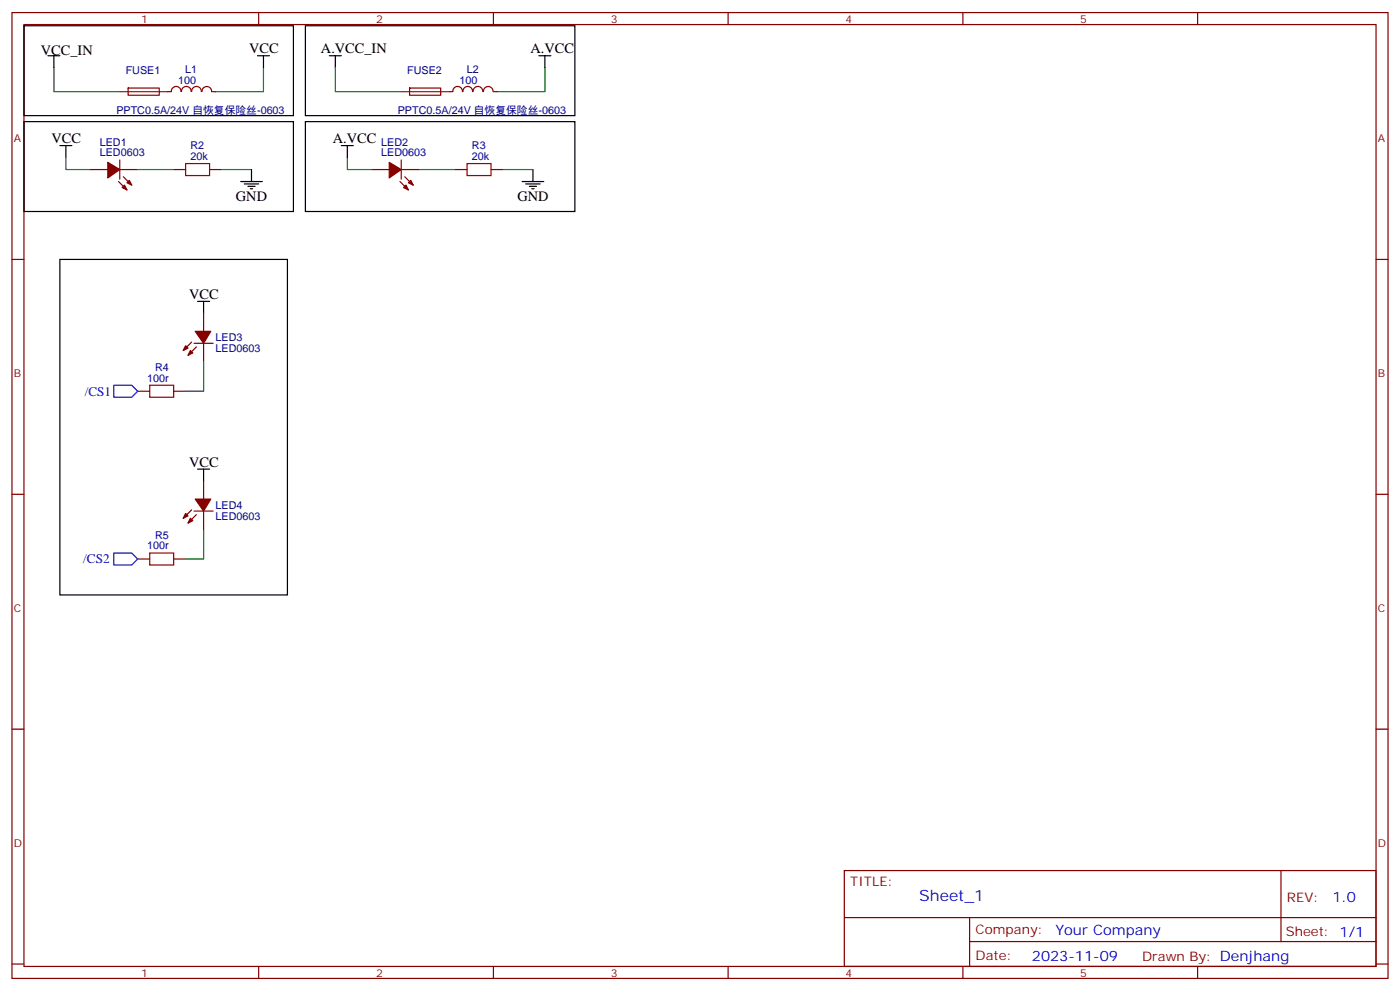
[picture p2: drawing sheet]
<svg xmlns="http://www.w3.org/2000/svg" width="412mm" height="292mm" viewBox="0 0 412 292" stroke-linecap="round" stroke-linejoin="round" font-family="sans-serif">
<g fill="none" stroke="#870000" stroke-width=".35">
<path d="M3.5 3.7h405.4v284.3h-405.4zM7.1 7.2h398.2v277.3h-398.2zM76.2 3.7v3.5M145.3 3.7v3.5M214.5 3.7v3.5M283.6 3.7v3.5M352.8 3.7v3.5M37.8 25.9h9.1v2.1h-9.1zM49.4 27h1M50.5 27a1.41 1.41 0 0 1 1.4-1.6 1.41 1.41 0 0 1 1.4 1.6M53.5 27a1.41 1.41 0 0 1 1.4-1.6 1.41 1.41 0 0 1 1.4 1.6M56.5 27a1.41 1.41 0 0 1 1.4-1.6 1.41 1.41 0 0 1 1.4 1.6"/>
<path d="M59.5 27a1.41 1.41 0 0 1 1.4-1.5 1.41 1.41 0 0 1 1.4 1.5M62.4 27h1.1M120.7 25.9h9.1v2.1h-9.1zM136.2 27a1.41 1.41 0 0 0-1.4-1.6 1.41 1.41 0 0 0-1.4 1.6h-1.1M136.4 27a1.41 1.41 0 0 1 1.4-1.6 1.41 1.41 0 0 1 1.4 1.6M139.4 27a1.41 1.41 0 0 1 1.4-1.6 1.41 1.41 0 0 1 1.4 1.6M142.4 27a1.41 1.41 0 0 1 1.4-1.5 1.41 1.41 0 0 1 1.4 1.5M145.3 27h1.1M26.5 49.9h5.2M34.9 53.4l2.5 2.5M35.3 47.1v5.6M35.3 49.9h5.3"/>
<path d="M36.3 52l2.5 2.5M51.2 49.9h3.5M61.7 49.9h3.6M109.4 49.9h5.3M117.8 53.4l2.5 2.5M118.2 49.9h5.3M118.2 47.1v5.6M119.2 52l2.5 2.5M134.1 49.9h3.5M144.6 49.9h3.6M3.5 76.4h3.6M405.3 76.4h3.6"/>
<path d="M60 92.3v5.2M40.6 115.2h3.5M51.2 115.2h3.5M56.4 100.7l-2.4 2.5M57.1 101.1h5.7M57.9 102.1l-2.5 2.5M60 101.1v5.3M3.5 145.5h3.6M56.4 150.1l-2.4 2.5M57.1 150.5h5.7M57.9 151.5l-2.5 2.5M60 141.6v5.3"/>
<path d="M60 150.5v5.3M405.3 145.5h3.6M40.6 164.6h3.5M51.2 164.6h3.5M3.5 214.7h3.6M405.3 214.7h3.6M248.7 256.3h156.6v28.2h-156.6zM377.3 256.3v20.9M248.7 270.1h156.5M285.6 277.2h119.6M285.6 270.1v14.2M3.5 283.8h3.6"/>
<path d="M76.2 284.5v3.5M145.3 284.5v3.5M214.5 284.5v3.5M283.6 284.5v3.5M352.8 284.5v3.5M405.3 283.8h3.6"/>
</g>
<path d="M35.3 27h14.1M118.2 27h14.1" fill="none" stroke="#8c2424" stroke-width=".35"/>
<path d="M15.9 19.9v7.1h19.4M77.6 19.9v7.1h-14.1M98.8 19.9v7.1h19.4M160.5 19.9v7.1h-14.1M19.4 46.4v3.5h7.1M40.6 49.9h10.6M65.3 49.9h8.8M102.3 46.4v3.5h7.1M123.5 49.9h10.6M148.2 49.9h8.8M60 106.4v8.8h-5.3M60 155.8v8.8h-5.3" fill="none" stroke="#008700" stroke-width=".35"/>
<g fill="none" stroke="#000" stroke-width=".35">
<path d="M7.1 7.6h79.3v26.4h-79.3zM14.1 16.4h3.5M15.9 16.4v3.5M75.8 16.4h3.6M77.6 16.4v3.5M90 7.6h79.3v26.4h-79.3zM97 16.4h3.5M98.8 16.4v3.5M158.7 16.4h3.6M160.5 16.4v3.5M7.1 35.8h79.3v26.5h-79.3zM90 35.8h79.3v26.5h-79.3z"/>
<path d="M17.6 42.9h3.6M19.4 42.9v3.5M70.9 53.4h6.4M72 54.2h4.2M73 54.9h2.1M73.7 55.6h.7M74.1 49.9v3.5M100.5 42.9h3.6M102.3 42.9v3.5M153.8 53.4h6.4M154.9 54.2h4.2M155.9 54.9h2.1"/>
<path d="M156.6 55.6h.7M157 49.9v3.5M17.6 76.4h67.1v98.8h-67.1zM58.2 88.7h3.5M60 88.7v3.6M58.2 138.1h3.5M60 138.1v3.5"/>
</g>
<g fill="#870000" stroke="#870000" stroke-width=".35">
<path d="M31.7 47.8l3.6 2.1-3.6 2.5z"/>
<path d="M36.7 54.5l.7 1.4-1.4-.7z"/>
<path d="M37.4 53.8l.7-.7 .7 1.4z"/>
<path d="M57.5 97.5h4.6l-2.1 3.6z"/>
<path d="M54.7 101.8l.7 .7-1.4 .7z"/>
<path d="M56.1 103.2l.7 .7-1.4 .7z"/>
<path d="M57.5 146.9h4.6l-2.1 3.6z"/>
<path d="M54.7 151.2l.7 .7-1.4 .7z"/>
<path d="M56.1 152.6l.7 .7-1.4 .7z"/>
<path d="M114.7 47.8l3.5 2.1-3.5 2.5z"/>
<path d="M119.6 54.5l.7 1.4-1.4-.7z"/>
<path d="M120.3 53.8l.7-.7 .7 1.4z"/>
</g>
<path d="M54.7 48.2h7v3.5h-7zM137.6 48.2h7v3.5h-7zM44.1 113.4h7.1v3.5h-7.1zM44.1 162.8h7.1v3.5h-7.1z" fill="none" stroke="#a10000" stroke-width=".35"/>
<path d="M33.5 113.4h5.3l1.8 1.8-1.8 1.7h-5.3zM33.5 162.8h5.3l1.8 1.8-1.8 1.7h-5.3z" fill="none" stroke="#00f" stroke-width=".35"/>
<text font-size="4.6" fill="#00f" x="270.8" y="265.3">Sheet_1</text>
<g font-size="4.2">
<text x="12" y="16.1">VCC_IN</text>
<text x="73.4" y="15.7">VCC</text>
<text x="94.5" y="15.7">A.VCC_IN</text>
<text x="156.3" y="15.7">A.VCC</text>
<text x="15.2" y="42.2">VCC</text>
<text x="98.1" y="42.2">A.VCC</text>
<text x="69.5" y="59.1">GND</text>
<text x="152.4" y="59.1">GND</text>
<text x="55.7" y="88">VCC</text>
<text x="55.7" y="137.4">VCC</text>
</g>
<g font-size="4.2" fill="#00f">
<text x="392.5" y="265.6">1.0</text>
<text x="310.9" y="275.1">Your Company</text>
<text x="304" y="282.9">2023-11-09</text>
</g>
<g font-size="3.9" fill="#00f">
<text x="25" y="116.5">/CS1</text>
<text x="24.5" y="165.8">/CS2</text>
</g>
<g font-size="3.9" fill="#800">
<text x="250.5" y="260.9">TITLE:</text>
<text x="379.1" y="265.6">REV:</text>
<text x="287.4" y="275.1">Company:</text>
<text x="378.7" y="275.7">Sheet: 1/1</text>
<text x="287.4" y="282.8">Date:</text>
<text x="336.4" y="282.8">Drawn By: Denjhang</text>
</g>
<g font-size="3.2" fill="#800">
<text x="41.6" y="6.7">1</text>
<text x="110.8" y="6.7">2</text>
<text x="179.9" y="6.7">3</text>
<text x="249.1" y="6.7">4</text>
<text x="318.2" y="6.7">5</text>
<text x="4.1" y="41.8">A</text>
<text x="405.9" y="41.8">A</text>
<text x="4.1" y="110.9">B</text>
<text x="405.9" y="110.9">B</text>
<text x="4.1" y="180.1">C</text>
<text x="405.9" y="180.1">C</text>
<text x="4.1" y="249.2">D</text>
<text x="405.9" y="249.2">D</text>
<text x="41.6" y="287.5">1</text>
<text x="110.8" y="287.5">2</text>
<text x="179.9" y="287.5">3</text>
<text x="249.1" y="287.5">4</text>
<text x="318.2" y="287.5">5</text>
</g>
<g font-size="3.2" fill="#000080">
<text x="37" y="21.7">FUSE1</text>
<text x="54.6" y="21.5">L1</text>
<text x="119.9" y="21.7">FUSE2</text>
<text x="137.5" y="21.5">L2</text>
<text x="52.5" y="24.6">100</text>
<text x="135.4" y="24.6">100</text>
<text x="34.3" y="33.4">PPTC0.5A/24V 自恢复保险丝-0603</text>
<text x="117.2" y="33.4">PPTC0.5A/24V 自恢复保险丝-0603</text>
<text x="29.4" y="46">LED0603</text>
<text x="29.4" y="42.9">LED1</text>
<text x="56.1" y="47.1">20k</text>
<text x="56.1" y="43.9">R2</text>
<text x="112.3" y="46">LED0603</text>
<text x="112.3" y="42.9">LED2</text>
<text x="139" y="47.1">20k</text>
<text x="139" y="43.9">R3</text>
<text x="63.5" y="100.5">LED3</text>
<text x="63.5" y="103.7">LED0603</text>
<text x="43.4" y="112.4">100r</text>
<text x="45.7" y="109.2">R4</text>
<text x="63.5" y="149.8">LED4</text>
<text x="63.5" y="153">LED0603</text>
<text x="43.4" y="161.7">100r</text>
<text x="45.7" y="158.6">R5</text>
</g>
</svg>
